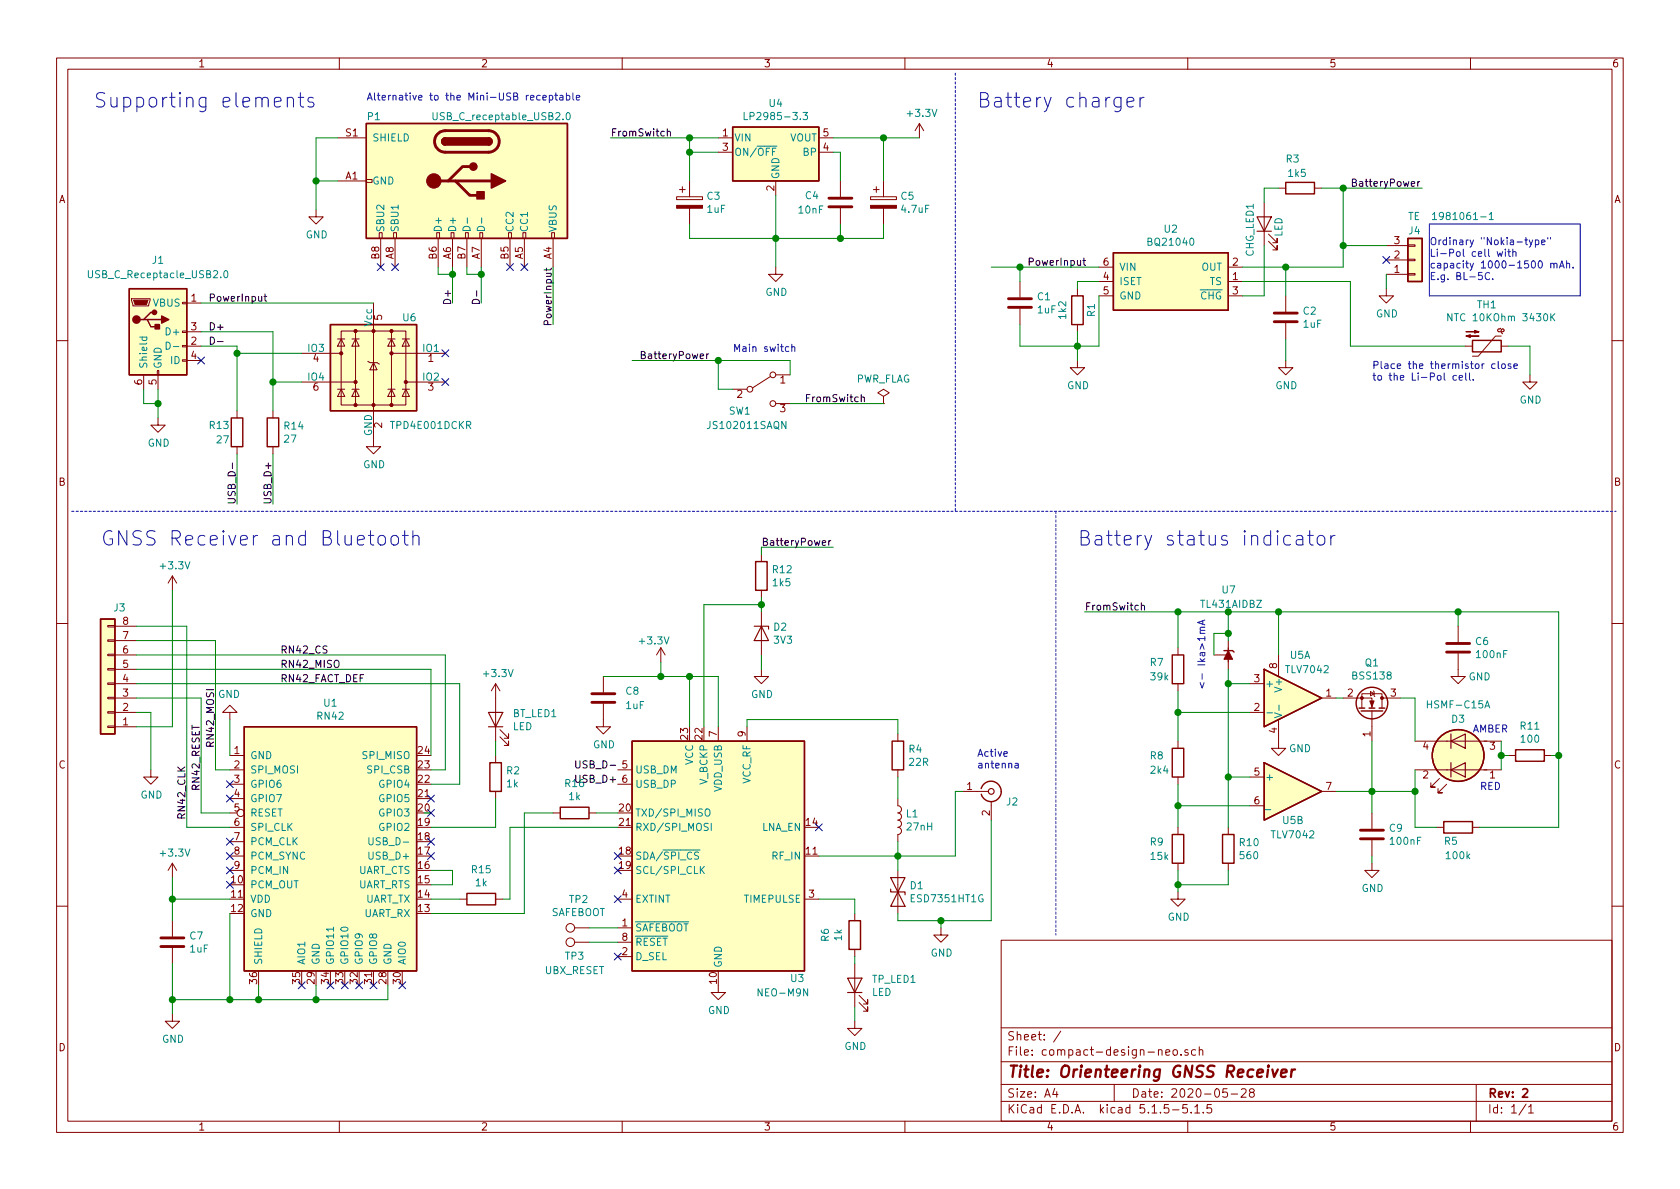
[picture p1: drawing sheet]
EESchema Schematic File Version 4
EELAYER 30 0
EELAYER END
$Descr A4 11693 8268
encoding utf-8
Sheet 1 1
Title "Orienteering GNSS Receiver"
Date "2020-05-28"
Rev "2"
Comp ""
Comment1 ""
Comment2 ""
Comment3 ""
Comment4 ""
$EndDescr
$Comp
L RF_GPS:NEO-M8N U3
U 1 1
P 5000 5950
F 0 "U3" H 5550 5100 50  0000 C CNN
F 1 "NEO-M9N" H 5450 5000 50  0000 C CNN
F 2 "RF_GPS:ublox_NEO" H 5400 5100 50  0001 C CNN
F 3 "https://www.u-blox.com/sites/default/files/NEO-M8-FW3_DataSheet_%28UBX-15031086%29.pdf" H 5000 5950 50  0001 C CNN
F 4 "NEO-M9N-0-10" H 5000 5950 50  0001 C CNN "Vendor"
	1    5000 5950
	1    0    0    -1  
$EndComp
Wire Wire Line
	4300 5650 4150 5650
Wire Wire Line
	3650 5650 3650 6350
Wire Wire Line
	3550 6250 3550 5750
Wire Wire Line
	3000 6250 3200 6250
Wire Wire Line
	3650 6350 3000 6350
$Comp
L Regulator_Linear:LP2985-3.3 U4
U 1 1
P 5400 1050
F 0 "U4" H 5400 1392 50  0000 C CNN
F 1 "LP2985-3.3" H 5400 1301 50  0000 C CNN
F 2 "Package_TO_SOT_SMD:SOT-23-5_HandSoldering" H 5400 1375 50  0001 C CNN
F 3 "http://www.ti.com/lit/ds/symlink/lp2985.pdf" H 5400 1050 50  0001 C CNN
F 4 "LP2985-33DBVR" H 5400 1050 50  0001 C CNN "Vendor"
	1    5400 1050
	1    0    0    -1  
$EndComp
$Comp
L power:+3.3V #PWR017
U 1 1
P 6400 950
F 0 "#PWR017" H 6400 800 50  0001 C CNN
F 1 "+3.3V" H 6415 1123 50  0000 C CNN
F 2 "" H 6400 950 50  0001 C CNN
F 3 "" H 6400 950 50  0001 C CNN
	1    6400 950 
	1    0    0    -1  
$EndComp
Wire Wire Line
	1600 6250 1200 6250
Wire Wire Line
	1200 6250 1200 6100
$Comp
L power:+3.3V #PWR03
U 1 1
P 1200 6100
F 0 "#PWR03" H 1200 5950 50  0001 C CNN
F 1 "+3.3V" H 1215 6273 50  0000 C CNN
F 2 "" H 1200 6100 50  0001 C CNN
F 3 "" H 1200 6100 50  0001 C CNN
	1    1200 6100
	1    0    0    -1  
$EndComp
$Comp
L power:GND #PWR016
U 1 1
P 5400 1850
F 0 "#PWR016" H 5400 1600 50  0001 C CNN
F 1 "GND" H 5405 1677 50  0000 C CNN
F 2 "" H 5400 1850 50  0001 C CNN
F 3 "" H 5400 1850 50  0001 C CNN
	1    5400 1850
	1    0    0    -1  
$EndComp
$Comp
L Device:CP C3
U 1 1
P 4800 1400
F 0 "C3" H 4915 1446 50  0000 L CNN
F 1 "1uF" H 4915 1355 50  0000 L CNN
F 2 "Capacitor_SMD:C_0805_2012Metric_Pad1.15x1.40mm_HandSolder" H 4838 1250 50  0001 C CNN
F 3 "~" H 4800 1400 50  0001 C CNN
F 4 "C0805C105K3RACTU" H 4800 1400 50  0001 C CNN "Vendor"
	1    4800 1400
	1    0    0    -1  
$EndComp
Wire Wire Line
	4800 1050 4800 950 
$Comp
L Device:CP C5
U 1 1
P 6150 1400
F 0 "C5" H 6265 1446 50  0000 L CNN
F 1 "4.7uF" H 6265 1355 50  0000 L CNN
F 2 "Capacitor_SMD:C_0805_2012Metric_Pad1.15x1.40mm_HandSolder" H 6188 1250 50  0001 C CNN
F 3 "~" H 6150 1400 50  0001 C CNN
F 4 "2.2 uF minimum" H 6150 1400 50  0001 C CNN "Note"
F 5 "C0805C475K4RACTU" H 6150 1400 50  0001 C CNN "Vendor"
	1    6150 1400
	1    0    0    -1  
$EndComp
Connection ~ 4800 950 
Wire Wire Line
	4800 950  5000 950 
$Comp
L power:GND #PWR011
U 1 1
P 5000 6850
F 0 "#PWR011" H 5000 6600 50  0001 C CNN
F 1 "GND" H 5005 6677 50  0000 C CNN
F 2 "" H 5000 6850 50  0001 C CNN
F 3 "" H 5000 6850 50  0001 C CNN
	1    5000 6850
	1    0    0    -1  
$EndComp
$Comp
L Device:R R2
U 1 1
P 3450 5400
F 0 "R2" H 3520 5446 50  0000 L CNN
F 1 "1k" H 3520 5355 50  0000 L CNN
F 2 "Resistor_SMD:R_0805_2012Metric_Pad1.15x1.40mm_HandSolder" V 3380 5400 50  0001 C CNN
F 3 "~" H 3450 5400 50  0001 C CNN
F 4 "CRCW08051K00JNEA" H 3450 5400 50  0001 C CNN "Vendor"
	1    3450 5400
	1    0    0    -1  
$EndComp
$Comp
L Device:LED BT_LED1
U 1 1
P 3450 5000
F 0 "BT_LED1" V 3489 4883 50  0000 R CNN
F 1 "LED" V 3398 4883 50  0000 R CNN
F 2 "LED_SMD:LED_0805_2012Metric_Pad1.15x1.40mm_HandSolder" H 3450 5000 50  0001 C CNN
F 3 "https://katalog.we-online.de/led/datasheet/150080BS75000.pdf" H 3450 5000 50  0001 C CNN
F 4 "150080BS75000" H 3450 5000 50  0001 C CNN "Vendor"
	1    3450 5000
	0    -1   -1   0   
$EndComp
$Comp
L power:+3.3V #PWR07
U 1 1
P 3450 4850
F 0 "#PWR07" H 3450 4700 50  0001 C CNN
F 1 "+3.3V" H 3465 5023 50  0000 C CNN
F 2 "" H 3450 4850 50  0001 C CNN
F 3 "" H 3450 4850 50  0001 C CNN
	1    3450 4850
	1    0    0    -1  
$EndComp
$Comp
L power:GND #PWR08
U 1 1
P 9650 2000
F 0 "#PWR08" H 9650 1750 50  0001 C CNN
F 1 "GND" H 9655 1827 50  0000 C CNN
F 2 "" H 9650 2000 50  0001 C CNN
F 3 "" H 9650 2000 50  0001 C CNN
	1    9650 2000
	1    0    0    -1  
$EndComp
Wire Wire Line
	3000 5650 2950 5650
Wire Wire Line
	3550 5750 4300 5750
Wire Wire Line
	5700 5950 6250 5950
$Comp
L Device:R R1
U 1 1
P 7500 2150
F 0 "R1" V 7400 2150 50  0000 C CNN
F 1 "1k2" V 7600 2150 50  0000 C CNN
F 2 "Resistor_SMD:R_0805_2012Metric_Pad1.15x1.40mm_HandSolder" V 7430 2150 50  0001 C CNN
F 3 "~" H 7500 2150 50  0001 C CNN
F 4 "CRCW08051K20JNEA" H 7500 2150 50  0001 C CNN "Vendor"
	1    7500 2150
	-1   0    0    1   
$EndComp
$Comp
L power:GND #PWR06
U 1 1
P 7500 2500
F 0 "#PWR06" H 7500 2250 50  0001 C CNN
F 1 "GND" H 7505 2327 50  0000 C CNN
F 2 "" H 7500 2500 50  0001 C CNN
F 3 "" H 7500 2500 50  0001 C CNN
	1    7500 2500
	1    0    0    -1  
$EndComp
$Comp
L Connector:USB_B_Mini J1
U 1 1
P 1100 2300
F 0 "J1" H 1100 2800 50  0000 C CNN
F 1 "USB_C_Receptacle_USB2.0" H 1100 2700 50  0000 C CNN
F 2 "Connector_USB:USB_Mini-B_Lumberg_2486_01_Horizontal" H 1250 2300 50  0001 C CNN
F 3 "https://www.usb.org/sites/default/files/documents/usb_type-c.zip" H 1250 2300 50  0001 C CNN
F 4 "675031230" H 1100 2300 50  0001 C CNN "Vendor"
F 5 "Molex" H 1100 2300 50  0001 C CNN "Note"
	1    1100 2300
	1    0    0    -1  
$EndComp
$Comp
L Device:R R11
U 1 1
P 10650 5250
F 0 "R11" V 10443 5250 50  0000 C CNN
F 1 "100" V 10534 5250 50  0000 C CNN
F 2 "Resistor_SMD:R_0805_2012Metric_Pad1.15x1.40mm_HandSolder" V 10580 5250 50  0001 C CNN
F 3 "~" H 10650 5250 50  0001 C CNN
F 4 "CRCW0805100RJNEA " H 10650 5250 50  0001 C CNN "Vendor"
	1    10650 5250
	0    1    1    0   
$EndComp
$Comp
L Device:C C6
U 1 1
P 10150 4500
F 0 "C6" H 10265 4546 50  0000 L CNN
F 1 "100nF" H 10265 4455 50  0000 L CNN
F 2 "Capacitor_SMD:C_0805_2012Metric_Pad1.15x1.40mm_HandSolder" H 10188 4350 50  0001 C CNN
F 3 "~" H 10150 4500 50  0001 C CNN
F 4 "C0805C104K5RACTU" H 10150 4500 50  0001 C CNN "Vendor"
	1    10150 4500
	1    0    0    -1  
$EndComp
$Comp
L Switch:SW_SPDT SW1
U 1 1
P 5300 2700
F 0 "SW1" H 5150 2550 50  0000 C CNN
F 1 "JS102011SAQN" H 5200 2450 50  0000 C CNN
F 2 "Button_Switch_SMD:SW_SPDT_CK-JS102011SAQN" H 5300 2700 50  0001 C CNN
F 3 "https://dznh3ojzb2azq.cloudfront.net/products/Slide/JS/documents/datasheet.pdf" H 5300 2700 50  0001 C CNN
F 4 "JS102011SAQN" H 5300 2700 50  0001 C CNN "Vendor"
	1    5300 2700
	1    0    0    -1  
$EndComp
$Comp
L Device:LED_Dual_ACAC D3
U 1 1
P 10150 5250
F 0 "D3" H 10150 5000 50  0000 C CNN
F 1 "HSMF-C15A" H 10150 4900 50  0000 C CNN
F 2 "compact-design-neo:LED_DUAL_1210_3225Metric_Pad1x1.5mm_HandSolder" H 10180 5250 50  0001 C CNN
F 3 "~" H 10180 5250 50  0001 C CNN
F 4 "HSMF-C15A" H 10150 5250 50  0001 C CNN "Vendor"
	1    10150 5250
	-1   0    0    1   
$EndComp
Text Notes 10300 5500 0    50   ~ 0
RED
Text Notes 10250 5100 0    50   ~ 0
AMBER
$Comp
L power:GND #PWR012
U 1 1
P 5300 4650
F 0 "#PWR012" H 5300 4400 50  0001 C CNN
F 1 "GND" H 5305 4477 50  0000 C CNN
F 2 "" H 5300 4650 50  0001 C CNN
F 3 "" H 5300 4650 50  0001 C CNN
	1    5300 4650
	1    0    0    -1  
$EndComp
$Comp
L Device:LED TP_LED1
U 1 1
P 5950 6850
F 0 "TP_LED1" V 5989 6733 50  0000 R CNN
F 1 "LED" V 5898 6733 50  0000 R CNN
F 2 "LED_SMD:LED_0805_2012Metric_Pad1.15x1.40mm_HandSolder" H 5950 6850 50  0001 C CNN
F 3 "https://katalog.we-online.de/led/datasheet/150080BS75000.pdf" H 5950 6850 50  0001 C CNN
F 4 "150080BS75000" H 5950 6850 50  0001 C CNN "Vendor"
	1    5950 6850
	0    -1   -1   0   
$EndComp
$Comp
L power:GND #PWR014
U 1 1
P 5950 7100
F 0 "#PWR014" H 5950 6850 50  0001 C CNN
F 1 "GND" H 5955 6927 50  0000 C CNN
F 2 "" H 5950 7100 50  0001 C CNN
F 3 "" H 5950 7100 50  0001 C CNN
	1    5950 7100
	1    0    0    -1  
$EndComp
$Comp
L Device:R R6
U 1 1
P 5950 6500
F 0 "R6" V 5743 6500 50  0000 C CNN
F 1 "1k" V 5834 6500 50  0000 C CNN
F 2 "Resistor_SMD:R_0805_2012Metric_Pad1.15x1.40mm_HandSolder" V 5880 6500 50  0001 C CNN
F 3 "~" H 5950 6500 50  0001 C CNN
F 4 "CRCW08051K00JNEA" H 5950 6500 50  0001 C CNN "Vendor"
	1    5950 6500
	1    0    0    -1  
$EndComp
Wire Wire Line
	5700 6250 5950 6250
Wire Wire Line
	5950 7000 5950 7100
NoConn ~ 3000 5950
NoConn ~ 3000 5850
NoConn ~ 3000 5650
NoConn ~ 3000 5550
NoConn ~ 1600 5450
NoConn ~ 1600 5550
NoConn ~ 1600 5850
NoConn ~ 1600 5950
NoConn ~ 1600 6050
NoConn ~ 1600 6150
NoConn ~ 2100 6850
NoConn ~ 2300 6850
NoConn ~ 2400 6850
NoConn ~ 2500 6850
NoConn ~ 2600 6850
NoConn ~ 2800 6850
NoConn ~ 4300 6650
NoConn ~ 4300 6250
NoConn ~ 4300 6050
NoConn ~ 4300 5950
NoConn ~ 5700 5750
$Comp
L Connector_Generic:Conn_01x03 J4
U 1 1
P 9850 1800
F 0 "J4" H 9800 1600 50  0000 L CNN
F 1 "TE  1981061-1" H 9800 1500 50  0000 L CNN
F 2 "compact-design-neo:connector-TE_1981061-1" H 9850 1800 50  0001 C CNN
F 3 "~" H 9850 1800 50  0001 C CNN
F 4 "1981061-1" H 9850 1800 50  0001 C CNN "Vendor"
	1    9850 1800
	1    0    0    1   
$EndComp
Wire Wire Line
	7500 2000 7500 1950
$Comp
L Device:C C2
U 1 1
P 8950 2200
F 0 "C2" H 9065 2246 50  0000 L CNN
F 1 "1uF" H 9065 2155 50  0000 L CNN
F 2 "Capacitor_SMD:C_0805_2012Metric_Pad1.15x1.40mm_HandSolder" H 8988 2050 50  0001 C CNN
F 3 "~" H 8950 2200 50  0001 C CNN
F 4 "C0805C105K3RACTU" H 8950 2200 50  0001 C CNN "Vendor"
	1    8950 2200
	1    0    0    -1  
$EndComp
Wire Wire Line
	8950 2050 8950 1850
Connection ~ 8950 1850
$Comp
L Device:C C1
U 1 1
P 7100 2100
F 0 "C1" H 7215 2146 50  0000 L CNN
F 1 "1uF" H 7215 2055 50  0000 L CNN
F 2 "Capacitor_SMD:C_0805_2012Metric_Pad1.15x1.40mm_HandSolder" H 7138 1950 50  0001 C CNN
F 3 "~" H 7100 2100 50  0001 C CNN
F 4 "C0805C105K3RACTU" H 7100 2100 50  0001 C CNN "Vendor"
	1    7100 2100
	1    0    0    -1  
$EndComp
Wire Wire Line
	7100 2250 7100 2400
Wire Wire Line
	8950 2350 8950 2500
Wire Wire Line
	7500 2300 7500 2400
Wire Wire Line
	7100 2400 7500 2400
Connection ~ 7500 2400
Wire Wire Line
	7500 2400 7650 2400
Wire Wire Line
	8800 1700 8800 2050
$Comp
L Device:LED CHG_LED1
U 1 1
P 8800 1550
F 0 "CHG_LED1" H 8950 1650 50  0000 R CNN
F 1 "LED" H 8850 1450 50  0000 R CNN
F 2 "LED_SMD:LED_0805_2012Metric_Pad1.15x1.40mm_HandSolder" H 8800 1550 50  0001 C CNN
F 3 "https://katalog.we-online.de/led/datasheet/150080BS75000.pdf" H 8800 1550 50  0001 C CNN
F 4 "150080BS75000" H 8800 1550 50  0001 C CNN "Vendor"
	1    8800 1550
	0    -1   -1   0   
$EndComp
Wire Wire Line
	10650 2400 10650 2600
$Comp
L power:GND #PWR013
U 1 1
P 10650 2600
F 0 "#PWR013" H 10650 2350 50  0001 C CNN
F 1 "GND" H 10655 2427 50  0000 C CNN
F 2 "" H 10650 2600 50  0001 C CNN
F 3 "" H 10650 2600 50  0001 C CNN
	1    10650 2600
	1    0    0    -1  
$EndComp
Wire Wire Line
	10500 2400 10650 2400
$Comp
L Device:Thermistor_NTC TH1
U 1 1
P 10350 2400
F 0 "TH1" V 10060 2400 50  0000 C CNN
F 1 "NTC 10KOhm 3430K" V 10150 2500 50  0000 C CNN
F 2 "Resistor_SMD:R_0805_2012Metric_Pad1.15x1.40mm_HandSolder" H 10350 2450 50  0001 C CNN
F 3 "http://www.vishay.com/docs/29044/ntcs0805e3t.pdf" H 10350 2450 50  0001 C CNN
F 4 "NTCS0805E3103JLT" V 10350 2400 50  0001 C CNN "Vendor"
F 5 "Optional, can be replaced with a fixed 10k" H 10350 2400 50  0001 C CNN "Note"
	1    10350 2400
	0    1    1    0   
$EndComp
Wire Wire Line
	8800 2050 8650 2050
Wire Wire Line
	8650 1850 8950 1850
Wire Wire Line
	7500 1950 7650 1950
Wire Wire Line
	7650 2050 7650 2400
$Comp
L li-ion-battery_chargers:BQ21040 U2
U 1 1
P 8150 1950
F 0 "U2" H 8150 2317 50  0000 C CNN
F 1 "BQ21040" H 8150 2226 50  0000 C CNN
F 2 "Package_TO_SOT_SMD:SOT-23-6_Handsoldering" H 8100 2500 50  0001 C CNN
F 3 "http://www.ti.com/lit/ds/symlink/bq21040.pdf" H 8100 2500 50  0001 C CNN
F 4 "BQ21040DBVR" H 8150 1950 50  0001 C CNN "Vendor"
	1    8150 1950
	1    0    0    -1  
$EndComp
NoConn ~ 1400 2500
$Comp
L power:GND #PWR01
U 1 1
P 1100 2900
F 0 "#PWR01" H 1100 2650 50  0001 C CNN
F 1 "GND" H 1105 2727 50  0000 C CNN
F 2 "" H 1100 2900 50  0001 C CNN
F 3 "" H 1100 2900 50  0001 C CNN
	1    1100 2900
	1    0    0    -1  
$EndComp
$Comp
L power:GND #PWR05
U 1 1
P 1200 7050
F 0 "#PWR05" H 1200 6800 50  0001 C CNN
F 1 "GND" H 1205 6877 50  0000 C CNN
F 2 "" H 1200 7050 50  0001 C CNN
F 3 "" H 1200 7050 50  0001 C CNN
	1    1200 7050
	1    0    0    -1  
$EndComp
Wire Wire Line
	1000 2700 1000 2800
Wire Wire Line
	1000 2800 1100 2800
Wire Wire Line
	1100 2800 1100 2900
Wire Wire Line
	1100 2700 1100 2800
Connection ~ 1100 2800
Text Label 4300 5450 2    50   ~ 0
USB_D+
Text Label 4300 5350 2    50   ~ 0
USB_D-
Text Label 9400 1300 0    50   ~ 0
BatteryPower
Wire Wire Line
	6150 950  6150 1250
Connection ~ 6150 950 
Text Label 1950 4750 0    50   ~ 0
RN42_FACT_DEF
Wire Wire Line
	3000 5450 3200 5450
Wire Wire Line
	4800 1050 5000 1050
Text Label 5600 2800 0    50   ~ 0
FromSwitch
Text Label 4250 950  0    50   ~ 0
FromSwitch
$Comp
L Device:C C4
U 1 1
P 5850 1400
F 0 "C4" H 5600 1450 50  0000 L CNN
F 1 "10nF" H 5550 1350 50  0000 L CNN
F 2 "Capacitor_SMD:C_0805_2012Metric_Pad1.15x1.40mm_HandSolder" H 5888 1250 50  0001 C CNN
F 3 "~" H 5850 1400 50  0001 C CNN
F 4 "max 100 nA leakage current" H 5850 1400 50  0001 C CNN "Note"
F 5 "C0805C103K5RACTU" H 5850 1400 50  0001 C CNN "Vendor"
	1    5850 1400
	1    0    0    -1  
$EndComp
Wire Wire Line
	5800 1050 5850 1050
Wire Wire Line
	5850 1050 5850 1250
Wire Wire Line
	5400 1650 5400 1350
Connection ~ 5400 1650
Wire Wire Line
	5400 1650 5400 1850
Text Label 1450 2100 0    50   ~ 0
PowerInput
Text Label 1900 3200 3    50   ~ 0
USB_D+
Text Label 1650 3200 3    50   ~ 0
USB_D-
$Comp
L power:GND #PWR02
U 1 1
P 1050 5350
F 0 "#PWR02" H 1050 5100 50  0001 C CNN
F 1 "GND" H 1055 5177 50  0000 C CNN
F 2 "" H 1050 5350 50  0001 C CNN
F 3 "" H 1050 5350 50  0001 C CNN
	1    1050 5350
	1    0    0    -1  
$EndComp
Text Label 1950 4650 0    50   ~ 0
RN42_MISO
Text Label 1950 4550 0    50   ~ 0
RN42_CS
Text Label 1500 5200 1    50   ~ 0
RN42_MOSI
Text Label 1300 5700 1    50   ~ 0
RN42_CLK
Wire Wire Line
	1600 5350 1500 5350
Wire Wire Line
	3000 5350 3100 5350
Wire Wire Line
	3000 5750 3450 5750
$Comp
L power:+3.3V #PWR0101
U 1 1
P 1200 4100
F 0 "#PWR0101" H 1200 3950 50  0001 C CNN
F 1 "+3.3V" H 1215 4273 50  0000 C CNN
F 2 "" H 1200 4100 50  0001 C CNN
F 3 "" H 1200 4100 50  0001 C CNN
	1    1200 4100
	1    0    0    -1  
$EndComp
NoConn ~ 9650 1800
$Comp
L power:+3.3V #PWR09
U 1 1
P 4600 4600
F 0 "#PWR09" H 4600 4450 50  0001 C CNN
F 1 "+3.3V" H 4550 4750 50  0000 C CNN
F 2 "" H 4600 4600 50  0001 C CNN
F 3 "" H 4600 4600 50  0001 C CNN
	1    4600 4600
	1    0    0    -1  
$EndComp
Wire Wire Line
	5500 2800 6150 2800
Wire Wire Line
	1600 5750 1300 5750
Wire Wire Line
	1600 6950 1800 6950
Connection ~ 1800 6950
$Comp
L Device:C C7
U 1 1
P 1200 6550
F 0 "C7" H 1315 6596 50  0000 L CNN
F 1 "1uF" H 1315 6505 50  0000 L CNN
F 2 "Capacitor_SMD:C_0805_2012Metric_Pad1.15x1.40mm_HandSolder" H 1238 6400 50  0001 C CNN
F 3 "~" H 1200 6550 50  0001 C CNN
F 4 "C0805C105K3RACTU" H 1200 6550 50  0001 C CNN "Vendor"
	1    1200 6550
	1    0    0    -1  
$EndComp
Connection ~ 1200 6250
Wire Wire Line
	1200 6250 1200 6400
Connection ~ 1600 6950
$Comp
L Device:C C8
U 1 1
P 4200 4850
F 0 "C8" H 4350 4900 50  0000 L CNN
F 1 "1uF" H 4350 4800 50  0000 L CNN
F 2 "Capacitor_SMD:C_0805_2012Metric_Pad1.15x1.40mm_HandSolder" H 4238 4700 50  0001 C CNN
F 3 "~" H 4200 4850 50  0001 C CNN
F 4 "C0805C105K3RACTU" H 4200 4850 50  0001 C CNN "Vendor"
	1    4200 4850
	1    0    0    -1  
$EndComp
Wire Wire Line
	4600 4700 4600 4600
Connection ~ 4600 4700
Wire Wire Line
	4600 4700 4200 4700
$Comp
L power:GND #PWR04
U 1 1
P 4200 5000
F 0 "#PWR04" H 4200 4750 50  0001 C CNN
F 1 "GND" H 4205 4827 50  0000 C CNN
F 2 "" H 4200 5000 50  0001 C CNN
F 3 "" H 4200 5000 50  0001 C CNN
	1    4200 5000
	1    0    0    -1  
$EndComp
Wire Wire Line
	2200 6950 1800 6950
$Comp
L Device:R R13
U 1 1
P 1650 3000
F 0 "R13" H 1450 3050 50  0000 L CNN
F 1 "27" H 1500 2950 50  0000 L CNN
F 2 "Resistor_SMD:R_0805_2012Metric_Pad1.15x1.40mm_HandSolder" V 1580 3000 50  0001 C CNN
F 3 "~" H 1650 3000 50  0001 C CNN
F 4 "CRCW080527R0JNEA " H 1650 3000 50  0001 C CNN "Vendor"
	1    1650 3000
	1    0    0    -1  
$EndComp
$Comp
L Device:R R14
U 1 1
P 1900 3000
F 0 "R14" H 1970 3046 50  0000 L CNN
F 1 "27" H 1970 2955 50  0000 L CNN
F 2 "Resistor_SMD:R_0805_2012Metric_Pad1.15x1.40mm_HandSolder" V 1830 3000 50  0001 C CNN
F 3 "~" H 1900 3000 50  0001 C CNN
F 4 "CRCW080527R0JNEA " H 1900 3000 50  0001 C CNN "Vendor"
	1    1900 3000
	1    0    0    -1  
$EndComp
Wire Wire Line
	1650 3150 1650 3500
Wire Wire Line
	4800 4700 4800 5050
Wire Wire Line
	5000 4700 5000 5050
Wire Wire Line
	4600 4700 4800 4700
Connection ~ 4800 4700
Wire Wire Line
	4800 4700 5000 4700
$Comp
L li-ion-battery_chargers:TPD4E001DCKR U6
U 1 1
P 2600 2550
F 0 "U6" H 2350 2900 50  0000 C CNN
F 1 "TPD4E001DCKR" H 2200 2150 50  0000 C CNN
F 2 "Package_TO_SOT_SMD:SOT-363_SC-70-6_Handsoldering" H 1850 2950 50  0001 C CNN
F 3 "http://www.ti.com/lit/ds/symlink/tpd2eusb30a.pdf" H 2800 2900 50  0001 C CNN
F 4 "TPD4E001DCKR" H 2600 2550 50  0001 C CNN "Vendor"
	1    2600 2550
	-1   0    0    -1  
$EndComp
$Comp
L power:GND #PWR0102
U 1 1
P 2600 3050
F 0 "#PWR0102" H 2600 2800 50  0001 C CNN
F 1 "GND" H 2605 2877 50  0000 C CNN
F 2 "" H 2600 3050 50  0001 C CNN
F 3 "" H 2600 3050 50  0001 C CNN
	1    2600 3050
	1    0    0    -1  
$EndComp
Wire Wire Line
	1400 2300 1900 2300
Text Label 1450 2300 0    50   ~ 0
D+
Text Label 1450 2400 0    50   ~ 0
D-
Wire Wire Line
	3000 6150 3150 6150
Wire Wire Line
	3150 6150 3150 6050
Wire Wire Line
	3150 6050 3000 6050
Wire Wire Line
	2200 6950 2700 6950
Connection ~ 2200 6950
Wire Wire Line
	1200 6700 1200 6950
Wire Wire Line
	1200 6950 1600 6950
Wire Wire Line
	1800 6850 1800 6950
Wire Wire Line
	2200 6850 2200 6950
Wire Wire Line
	2700 6850 2700 6950
$Comp
L Transistor_FET:BSS138 Q1
U 1 1
P 9550 4950
F 0 "Q1" V 9892 4950 50  0000 C CNN
F 1 "BSS138" V 9801 4950 50  0000 C CNN
F 2 "Package_TO_SOT_SMD:SOT-23" H 9750 4875 50  0001 L CIN
F 3 "https://www.fairchildsemi.com/datasheets/BS/BSS138.pdf" H 9550 4950 50  0001 L CNN
F 4 "BSS138" H 9550 4950 50  0001 C CNN "Vendor"
	1    9550 4950
	0    1    -1   0   
$EndComp
Text Label 7550 4250 0    50   ~ 0
FromSwitch
Connection ~ 8200 4250
Wire Wire Line
	7550 4250 8200 4250
Text Notes 8400 4300 3    50   ~ 0
<- Ika>1mA
Wire Wire Line
	8200 4250 8550 4250
Connection ~ 8550 4250
Wire Wire Line
	8200 4500 8200 4250
$Comp
L Device:R R10
U 1 1
P 8550 5900
F 0 "R10" H 8620 5946 50  0000 L CNN
F 1 "560" H 8620 5855 50  0000 L CNN
F 2 "Resistor_SMD:R_0805_2012Metric_Pad1.15x1.40mm_HandSolder" V 8480 5900 50  0001 C CNN
F 3 "~" H 8550 5900 50  0001 C CNN
F 4 "CRCW0805560RJNEA " H 8550 5900 50  0001 C CNN "Vendor"
	1    8550 5900
	1    0    0    -1  
$EndComp
$Comp
L Device:R R9
U 1 1
P 8200 5900
F 0 "R9" H 8000 5950 50  0000 L CNN
F 1 "15k" H 8000 5850 50  0000 L CNN
F 2 "Resistor_SMD:R_0805_2012Metric_Pad1.15x1.40mm_HandSolder" V 8130 5900 50  0001 C CNN
F 3 "~" H 8200 5900 50  0001 C CNN
F 4 "CRCW080515K0JNEA " H 8200 5900 50  0001 C CNN "Vendor"
	1    8200 5900
	1    0    0    -1  
$EndComp
$Comp
L Device:R R8
U 1 1
P 8200 5300
F 0 "R8" H 8000 5350 50  0000 L CNN
F 1 "2k4" H 8000 5250 50  0000 L CNN
F 2 "Resistor_SMD:R_0805_2012Metric_Pad1.15x1.40mm_HandSolder" V 8130 5300 50  0001 C CNN
F 3 "~" H 8200 5300 50  0001 C CNN
F 4 "CRCW08052K40JNEA " H 8200 5300 50  0001 C CNN "Vendor"
	1    8200 5300
	1    0    0    -1  
$EndComp
$Comp
L Device:R R7
U 1 1
P 8200 4650
F 0 "R7" H 8000 4700 50  0000 L CNN
F 1 "39k" H 8000 4600 50  0000 L CNN
F 2 "Resistor_SMD:R_0805_2012Metric_Pad1.15x1.40mm_HandSolder" V 8130 4650 50  0001 C CNN
F 3 "~" H 8200 4650 50  0001 C CNN
F 4 "CRCW080539K0JNEA " H 8200 4650 50  0001 C CNN "Vendor"
	1    8200 4650
	1    0    0    -1  
$EndComp
$Comp
L Comparator:LM393 U5
U 1 1
P 9000 4850
F 0 "U5" H 9050 5150 50  0000 C CNN
F 1 "TLV7042" H 9100 5050 50  0000 C CNN
F 2 "Package_SO:SOIC-8_3.9x4.9mm_P1.27mm" H 9000 4850 50  0001 C CNN
F 3 "http://www.ti.com/lit/ds/symlink/tlv7042.pdf" H 9000 4850 50  0001 C CNN
F 4 "TLV7042DGKR" H 9000 4850 50  0001 C CNN "Vendor"
	1    9000 4850
	1    0    0    -1  
$EndComp
Wire Wire Line
	1400 2400 1650 2400
Wire Wire Line
	1650 2400 1650 2450
NoConn ~ 3100 2450
NoConn ~ 3100 2650
Wire Wire Line
	1900 2300 1900 2650
Wire Wire Line
	2100 2450 1650 2450
Connection ~ 1650 2450
Wire Wire Line
	2100 2650 1900 2650
Connection ~ 1900 2650
Wire Wire Line
	1900 2650 1900 2850
$Comp
L Comparator:LM393 U5
U 2 1
P 9000 5500
F 0 "U5" H 9000 5300 50  0000 C CNN
F 1 "TLV7042" H 9000 5200 50  0000 C CNN
F 2 "Package_SO:SOIC-8_3.9x4.9mm_P1.27mm" H 9000 5500 50  0001 C CNN
F 3 "http://www.ti.com/lit/ds/symlink/tlv7042.pdf" H 9000 5500 50  0001 C CNN
F 4 "TLV7042DGKR" H 9000 5500 50  0001 C CNN "Vendor"
	2    9000 5500
	1    0    0    -1  
$EndComp
Wire Wire Line
	8550 4250 8900 4250
Wire Wire Line
	8900 4550 8900 4250
Connection ~ 8900 4250
$Comp
L power:GND #PWR0103
U 1 1
P 8900 5150
F 0 "#PWR0103" H 8900 4900 50  0001 C CNN
F 1 "GND" H 9050 5100 50  0000 C CNN
F 2 "" H 8900 5150 50  0001 C CNN
F 3 "" H 8900 5150 50  0001 C CNN
	1    8900 5150
	1    0    0    -1  
$EndComp
Wire Wire Line
	9850 5500 9850 5350
Wire Wire Line
	9850 4850 9850 5150
Wire Wire Line
	10500 5250 10450 5250
Wire Wire Line
	10450 5250 10450 5150
Wire Wire Line
	10450 5250 10450 5350
Connection ~ 10450 5250
Wire Wire Line
	10850 4250 10850 5250
Wire Wire Line
	10800 5250 10850 5250
$Comp
L power:PWR_FLAG #FLG0101
U 1 1
P 6150 2800
F 0 "#FLG0101" H 6150 2875 50  0001 C CNN
F 1 "PWR_FLAG" H 6150 2973 50  0000 C CNN
F 2 "" H 6150 2800 50  0001 C CNN
F 3 "~" H 6150 2800 50  0001 C CNN
	1    6150 2800
	1    0    0    -1  
$EndComp
Text Label 5300 3800 0    50   ~ 0
BatteryPower
$Comp
L Comparator:LM393 U5
U 3 1
P 9000 4850
F 0 "U5" H 8958 4896 50  0001 L CNN
F 1 "TLV7042" H 8958 4805 50  0001 L CNN
F 2 "Package_SO:SOIC-8_3.9x4.9mm_P1.27mm" H 9000 4850 50  0001 C CNN
F 3 "http://www.ti.com/lit/ds/symlink/tlv7042.pdf" H 9000 4850 50  0001 C CNN
F 4 "TLV7042DGKR" H 9000 4850 50  0001 C CNN "Vendor"
	3    9000 4850
	1    0    0    -1  
$EndComp
$Comp
L power:GND #PWR010
U 1 1
P 10150 4650
F 0 "#PWR010" H 10150 4400 50  0001 C CNN
F 1 "GND" H 10300 4600 50  0000 C CNN
F 2 "" H 10150 4650 50  0001 C CNN
F 3 "" H 10150 4650 50  0001 C CNN
	1    10150 4650
	1    0    0    -1  
$EndComp
Wire Wire Line
	8200 6050 8200 6150
$Comp
L power:GND #PWR015
U 1 1
P 8200 6200
F 0 "#PWR015" H 8200 5950 50  0001 C CNN
F 1 "GND" H 8205 6027 50  0000 C CNN
F 2 "" H 8200 6200 50  0001 C CNN
F 3 "" H 8200 6200 50  0001 C CNN
	1    8200 6200
	1    0    0    -1  
$EndComp
Wire Wire Line
	8550 6050 8550 6150
Wire Wire Line
	8550 6150 8200 6150
Connection ~ 8200 6150
Wire Wire Line
	8200 6150 8200 6200
$Comp
L Reference_Voltage:TL431DBZ U7
U 1 1
P 8550 4550
F 0 "U7" V 9000 4600 50  0000 R CNN
F 1 "TL431AIDBZ" V 8900 4750 50  0000 R CNN
F 2 "Package_TO_SOT_SMD:SOT-23" H 8550 4400 50  0001 C CIN
F 3 "http://www.ti.com/lit/ds/symlink/tl431.pdf" H 8550 4550 50  0001 C CIN
F 4 "TL431AIDBZR" H 8550 4550 50  0001 C CNN "Vendor"
	1    8550 4550
	0    -1   -1   0   
$EndComp
Wire Wire Line
	8550 4250 8550 4400
Wire Wire Line
	8450 4550 8450 4400
Wire Wire Line
	8450 4400 8550 4400
Connection ~ 8550 4400
Wire Wire Line
	8550 4400 8550 4450
Wire Wire Line
	9550 5150 9550 5500
Wire Wire Line
	9300 5500 9550 5500
Wire Wire Line
	9550 5500 9850 5500
Connection ~ 9550 5500
Wire Wire Line
	9750 4850 9850 4850
Wire Wire Line
	9300 4850 9350 4850
Wire Wire Line
	10150 4250 10150 4350
Connection ~ 10150 4250
Wire Wire Line
	10150 4250 10850 4250
Wire Wire Line
	8900 4250 10150 4250
Wire Wire Line
	1500 4450 1500 5350
$Comp
L Device:R R5
U 1 1
P 10150 5750
F 0 "R5" V 10050 5800 50  0000 C CNN
F 1 "100k" V 9950 5750 50  0000 C CNN
F 2 "Resistor_SMD:R_0805_2012Metric_Pad1.15x1.40mm_HandSolder" V 10080 5750 50  0001 C CNN
F 3 "~" H 10150 5750 50  0001 C CNN
F 4 "CRCW0805100KJNEA " H 10150 5750 50  0001 C CNN "Vendor"
	1    10150 5750
	0    -1   -1   0   
$EndComp
$Comp
L Device:C C9
U 1 1
P 9550 5800
F 0 "C9" H 9665 5846 50  0000 L CNN
F 1 "100nF" H 9665 5755 50  0000 L CNN
F 2 "Capacitor_SMD:C_0805_2012Metric_Pad1.15x1.40mm_HandSolder" H 9588 5650 50  0001 C CNN
F 3 "~" H 9550 5800 50  0001 C CNN
F 4 "C0805C104K5RACTU" H 9550 5800 50  0001 C CNN "Vendor"
	1    9550 5800
	1    0    0    -1  
$EndComp
Wire Wire Line
	1200 5050 950  5050
Wire Wire Line
	1200 4100 1200 5050
Wire Wire Line
	3200 4750 3200 5450
Wire Wire Line
	3000 4650 3000 5250
Wire Wire Line
	3100 4550 3100 5350
Wire Wire Line
	8200 5450 8200 5600
Wire Wire Line
	8200 5600 8700 5600
Connection ~ 8200 5600
Wire Wire Line
	8200 5600 8200 5750
Wire Wire Line
	8700 5400 8550 5400
Connection ~ 8550 5400
Wire Wire Line
	8550 5400 8550 5750
Wire Wire Line
	8200 4800 8200 4950
Wire Wire Line
	8700 4950 8200 4950
Connection ~ 8200 4950
Wire Wire Line
	8200 4950 8200 5150
Wire Wire Line
	8550 4650 8550 4750
Wire Wire Line
	8700 4750 8550 4750
Connection ~ 8550 4750
Wire Wire Line
	8550 4750 8550 5400
Wire Wire Line
	5000 2500 5500 2500
Wire Wire Line
	5500 2500 5500 2600
Wire Wire Line
	5000 2500 5000 2700
Wire Wire Line
	8650 1950 9400 1950
Wire Wire Line
	1200 7050 1200 6950
Connection ~ 1200 6950
$Comp
L Connector:TestPoint TP2
U 1 1
P 4100 6450
F 0 "TP2" V 4295 6522 50  0000 C CNN
F 1 "SAFEBOOT" V 4204 6522 50  0000 C CNN
F 2 "TestPoint:TestPoint_Pad_1.5x1.5mm" H 4300 6450 50  0001 C CNN
F 3 "~" H 4300 6450 50  0001 C CNN
	1    4100 6450
	0    -1   -1   0   
$EndComp
Wire Wire Line
	4300 6450 4100 6450
$Comp
L Connector:TestPoint TP3
U 1 1
P 4100 6550
F 0 "TP3" V 4000 6650 50  0000 C CNN
F 1 "UBX_RESET" V 3900 6650 50  0000 C CNN
F 2 "TestPoint:TestPoint_Pad_1.5x1.5mm" H 4300 6550 50  0001 C CNN
F 3 "~" H 4300 6550 50  0001 C CNN
	1    4100 6550
	0    -1   -1   0   
$EndComp
Wire Wire Line
	4100 6550 4300 6550
Wire Wire Line
	1600 6350 1600 6950
$Comp
L RF_Bluetooth:RN42 U1
U 1 1
P 2300 5950
F 0 "U1" H 2300 7017 50  0000 C CNN
F 1 "RN42" H 2300 6926 50  0000 C CNN
F 2 "RF_Module:RN42" H 2250 6800 50  0001 C CNN
F 3 "http://ww1.microchip.com/downloads/en/DeviceDoc/rn-42-ds-v2.32r.pdf" H 2300 5150 50  0001 C CNN
F 4 "RN42-I/RM" H 2300 5950 50  0001 C CNN "Vendor"
	1    2300 5950
	1    0    0    -1  
$EndComp
$Comp
L power:GND #PWR019
U 1 1
P 9550 6000
F 0 "#PWR019" H 9550 5750 50  0001 C CNN
F 1 "GND" H 9555 5827 50  0000 C CNN
F 2 "" H 9550 6000 50  0001 C CNN
F 3 "" H 9550 6000 50  0001 C CNN
	1    9550 6000
	1    0    0    -1  
$EndComp
Wire Wire Line
	9550 5950 9550 6000
Wire Wire Line
	10000 5750 9850 5750
Wire Wire Line
	10300 5750 10850 5750
Wire Wire Line
	10850 5750 10850 5250
Connection ~ 10850 5250
Wire Wire Line
	9850 5500 9850 5750
Connection ~ 9850 5500
Wire Wire Line
	9550 5500 9550 5650
$Comp
L Device:D_TVS D1
U 1 1
P 6250 6200
F 0 "D1" V 6204 6279 50  0000 L CNN
F 1 "ESD7351HT1G" V 6295 6279 50  0000 L CNN
F 2 "Diode_SMD:D_SOD-323_HandSoldering" H 6250 6200 50  0001 C CNN
F 3 "~" H 6250 6200 50  0001 C CNN
F 4 "ESD7351HT1GOSCT-ND" V 6250 6200 50  0001 C CNN "Vendor"
	1    6250 6200
	0    1    1    0   
$EndComp
$Comp
L power:GND #PWR018
U 1 1
P 6550 6450
F 0 "#PWR018" H 6550 6200 50  0001 C CNN
F 1 "GND" H 6555 6277 50  0000 C CNN
F 2 "" H 6550 6450 50  0001 C CNN
F 3 "" H 6550 6450 50  0001 C CNN
	1    6550 6450
	1    0    0    -1  
$EndComp
Wire Wire Line
	6250 6050 6250 5950
$Comp
L Device:L L1
U 1 1
P 6250 5700
F 0 "L1" H 6303 5746 50  0000 L CNN
F 1 "27nH" H 6303 5655 50  0000 L CNN
F 2 "Inductor_SMD:L_0805_2012Metric_Pad1.15x1.40mm_HandSolder" H 6250 5700 50  0001 C CNN
F 3 "~" H 6250 5700 50  0001 C CNN
F 4 "0805CS-270EKTS" H 6250 5700 50  0001 C CNN "Vendor"
	1    6250 5700
	1    0    0    -1  
$EndComp
Connection ~ 6250 5950
Wire Wire Line
	6250 5850 6250 5950
$Comp
L Device:R R4
U 1 1
P 6250 5250
F 0 "R4" H 6320 5296 50  0000 L CNN
F 1 "22R" H 6320 5205 50  0000 L CNN
F 2 "Resistor_SMD:R_0805_2012Metric_Pad1.15x1.40mm_HandSolder" V 6180 5250 50  0001 C CNN
F 3 "~" H 6250 5250 50  0001 C CNN
F 4 "CRCW080522R0JNEA" H 6250 5250 50  0001 C CNN "Vendor"
	1    6250 5250
	1    0    0    -1  
$EndComp
Wire Wire Line
	5200 5050 5200 5000
Wire Wire Line
	5200 5000 6250 5000
Wire Wire Line
	6250 5000 6250 5100
Wire Wire Line
	6250 5550 6250 5400
$Comp
L Connector:Conn_Coaxial J2
U 1 1
P 6900 5500
F 0 "J2" H 7000 5429 50  0000 L CNN
F 1 "SMA 90°" H 7000 5384 50  0001 L CNN
F 2 "Connector_Coaxial:SMA_Molex_73251-2200_Horizontal" H 6900 5500 50  0001 C CNN
F 3 " ~" H 6900 5500 50  0001 C CNN
F 4 "Adam Tech " H 6900 5500 50  0001 C CNN "Note"
F 5 " 2057-RF2-49B-T-00-50-G-HDW-ND" H 6900 5500 50  0001 C CNN "Vendor"
	1    6900 5500
	1    0    0    -1  
$EndComp
Wire Wire Line
	6550 6450 6550 6400
Wire Wire Line
	5000 2700 5100 2700
Wire Wire Line
	7100 1850 7100 1950
Wire Wire Line
	7500 2500 7500 2400
$Comp
L power:GND #PWR0104
U 1 1
P 8950 2500
F 0 "#PWR0104" H 8950 2250 50  0001 C CNN
F 1 "GND" H 8955 2327 50  0000 C CNN
F 2 "" H 8950 2500 50  0001 C CNN
F 3 "" H 8950 2500 50  0001 C CNN
	1    8950 2500
	1    0    0    -1  
$EndComp
$Comp
L Device:R R12
U 1 1
P 5300 4000
F 0 "R12" H 5370 4046 50  0000 L CNN
F 1 "1k5" H 5370 3955 50  0000 L CNN
F 2 "Resistor_SMD:R_0805_2012Metric_Pad1.15x1.40mm_HandSolder" V 5230 4000 50  0001 C CNN
F 3 "~" H 5300 4000 50  0001 C CNN
F 4 "CRCW08051K50JNEA" H 5300 4000 50  0001 C CNN "Vendor"
	1    5300 4000
	1    0    0    -1  
$EndComp
$Comp
L Device:D_Zener D2
U 1 1
P 5300 4400
F 0 "D2" V 5254 4479 50  0000 L CNN
F 1 "3V3" V 5345 4479 50  0000 L CNN
F 2 "Diode_SMD:D_SOD-123" H 5300 4400 50  0001 C CNN
F 3 "https://assets.nexperia.com/documents/data-sheet/BZV55_SER.pdf" H 5300 4400 50  0001 C CNN
F 4 "BZV55-C3V3" V 5300 4400 50  0001 C CNN "Vendor"
	1    5300 4400
	0    1    1    0   
$EndComp
Wire Wire Line
	5300 4650 5300 4550
Wire Wire Line
	5300 4250 5300 4200
Wire Wire Line
	5300 4200 4900 4200
Wire Wire Line
	4900 4200 4900 5050
Connection ~ 5300 4200
Wire Wire Line
	5300 4200 5300 4150
Wire Wire Line
	1900 3150 1900 3500
Wire Wire Line
	9400 2400 9400 1950
Wire Wire Line
	9400 2400 10200 2400
Connection ~ 5000 2500
Text Label 4450 2500 0    50   ~ 0
BatteryPower
Wire Wire Line
	4400 2500 5000 2500
Text Notes 5100 2450 0    50   ~ 0
Main switch
Text Notes 9550 2650 0    50   ~ 0
Place the thermistor close\nto the Li-Pol cell.
Wire Wire Line
	5950 6650 5950 6700
Wire Wire Line
	5950 6350 5950 6250
Wire Wire Line
	3450 5550 3450 5750
Wire Wire Line
	3450 5150 3450 5250
Wire Wire Line
	950  4950 1050 4950
$Comp
L Connector_Generic:Conn_01x08 J3
U 1 1
P 750 4750
F 0 "J3" H 668 4225 50  0000 C CNN
F 1 "SOICbite" H 668 4316 50  0001 C CNN
F 2 "compact-design-neo:SOIC_clipProgSmall" H 750 4750 50  0001 C CNN
F 3 "~" H 750 4750 50  0001 C CNN
	1    750  4750
	-1   0    0    1   
$EndComp
Wire Wire Line
	950  4350 1300 4350
Wire Wire Line
	950  4450 1500 4450
Wire Wire Line
	950  4550 3100 4550
Wire Wire Line
	950  4650 3000 4650
Wire Wire Line
	950  4750 3200 4750
Wire Wire Line
	1400 4850 1400 5650
Wire Wire Line
	950  4850 1400 4850
Wire Wire Line
	1400 5650 1600 5650
Text Label 1400 5500 1    50   ~ 0
RN42_RESET
Wire Wire Line
	1300 4350 1300 5750
Wire Wire Line
	1050 4950 1050 5350
Wire Wire Line
	1600 5250 1600 5000
$Comp
L power:GND #PWR0105
U 1 1
P 1600 5000
F 0 "#PWR0105" H 1600 4750 50  0001 C CNN
F 1 "GND" H 1605 4827 50  0000 C CNN
F 2 "" H 1600 5000 50  0001 C CNN
F 3 "" H 1600 5000 50  0001 C CNN
	1    1600 5000
	-1   0    0    1   
$EndComp
Text Label 7150 1850 0    50   ~ 0
PowerInput
Wire Wire Line
	6900 1850 7100 1850
Connection ~ 7100 1850
Wire Wire Line
	7100 1850 7650 1850
Wire Wire Line
	8950 1850 9350 1850
$Comp
L Device:R R3
U 1 1
P 9050 1300
F 0 "R3" V 9250 1300 50  0000 L CNN
F 1 "1k5" V 9150 1250 50  0000 L CNN
F 2 "Resistor_SMD:R_0805_2012Metric_Pad1.15x1.40mm_HandSolder" V 8980 1300 50  0001 C CNN
F 3 "~" H 9050 1300 50  0001 C CNN
F 4 "CRCW08051K50JNEA" H 9050 1300 50  0001 C CNN "Vendor"
	1    9050 1300
	0    -1   -1   0   
$EndComp
Wire Wire Line
	9200 1300 9350 1300
Wire Wire Line
	8800 1300 8800 1400
Wire Wire Line
	8800 1300 8900 1300
Wire Wire Line
	9350 1300 9350 1700
Connection ~ 9350 1300
Wire Wire Line
	9350 1300 9900 1300
Wire Wire Line
	9650 2000 9650 1900
Wire Notes Line style solid
	9950 1550 9950 2050
Text Notes 9950 1950 0    50   ~ 0
Ordinary "Nokia-type"\nLi-Pol cell with \ncapacity 1000-1500 mAh. \nE.g. BL-5C.
Wire Notes Line style solid
	11000 1550 11000 2050
Wire Notes Line style solid
	9950 1550 11000 1550
Wire Notes Line style solid
	9950 2050 11000 2050
Wire Wire Line
	9350 1700 9650 1700
Connection ~ 9350 1700
Wire Wire Line
	9350 1700 9350 1850
Wire Wire Line
	5300 3850 5300 3800
Wire Wire Line
	5300 3800 5800 3800
Wire Wire Line
	6250 6350 6250 6400
Wire Wire Line
	6900 5700 6900 6400
Connection ~ 6550 6400
Wire Wire Line
	6250 5950 6650 5950
Text Notes 6800 5350 0    50   ~ 0
Active\nantenna
Wire Wire Line
	6700 5500 6650 5500
Wire Wire Line
	6650 5500 6650 5950
Text Notes 7500 3800 0    100  ~ 0
Battery status indicator
Text Notes 6800 750  0    100  ~ 0
Battery charger
Text Notes 650  750  0    100  ~ 0
Supporting elements
Wire Wire Line
	4800 1650 5400 1650
Wire Wire Line
	4250 950  4800 950 
Wire Wire Line
	4800 1050 4800 1250
Connection ~ 4800 1050
Wire Wire Line
	4800 1550 4800 1650
Wire Wire Line
	6150 950  6400 950 
Wire Wire Line
	5800 950  6150 950 
Wire Wire Line
	6150 1550 6150 1650
Wire Wire Line
	6150 1650 5850 1650
Wire Wire Line
	5850 1550 5850 1650
Connection ~ 5850 1650
Wire Wire Line
	5850 1650 5400 1650
Wire Wire Line
	1400 2100 2600 2100
Wire Wire Line
	1650 2450 1650 2850
Text Notes 700  3800 0    100  ~ 0
GNSS Receiver and Bluetooth
Wire Notes Line
	6650 500  6650 3550
Wire Notes Line
	7350 3550 7350 6500
$Comp
L Device:R R16
U 1 1
P 4000 5650
F 0 "R16" V 3793 5650 50  0000 C CNN
F 1 "1k" V 3884 5650 50  0000 C CNN
F 2 "Resistor_SMD:R_0805_2012Metric_Pad1.15x1.40mm_HandSolder" V 3930 5650 50  0001 C CNN
F 3 "~" H 4000 5650 50  0001 C CNN
F 4 "CRCW08051K00JNEA" H 4000 5650 50  0001 C CNN "Vendor"
	1    4000 5650
	0    1    1    0   
$EndComp
Wire Wire Line
	3850 5650 3650 5650
$Comp
L Device:R R15
U 1 1
P 3350 6250
F 0 "R15" V 3143 6250 50  0000 C CNN
F 1 "1k" V 3234 6250 50  0000 C CNN
F 2 "Resistor_SMD:R_0805_2012Metric_Pad1.15x1.40mm_HandSolder" V 3280 6250 50  0001 C CNN
F 3 "~" H 3350 6250 50  0001 C CNN
F 4 "CRCW08051K00JNEA" H 3350 6250 50  0001 C CNN "Vendor"
	1    3350 6250
	0    1    1    0   
$EndComp
Wire Wire Line
	3500 6250 3550 6250
Wire Notes Line
	500  3550 11250 3550
NoConn ~ 3550 1850
NoConn ~ 3650 1850
$Comp
L power:GND #PWR020
U 1 1
P 2200 1450
F 0 "#PWR020" H 2200 1200 50  0001 C CNN
F 1 "GND" H 2205 1277 50  0000 C CNN
F 2 "" H 2200 1450 50  0001 C CNN
F 3 "" H 2200 1450 50  0001 C CNN
	1    2200 1450
	1    0    0    -1  
$EndComp
Wire Wire Line
	2200 950  2350 950 
Text Label 3150 2000 3    50   ~ 0
D+
Wire Wire Line
	3150 1850 3150 1900
Wire Wire Line
	3350 1850 3350 1900
Text Label 3350 2000 3    50   ~ 0
D-
Text Label 3850 1850 3    50   ~ 0
PowerInput
Wire Wire Line
	2200 1250 2350 1250
Wire Wire Line
	3850 1850 3850 2250
Wire Wire Line
	3050 1850 3050 1900
Wire Wire Line
	3050 1900 3150 1900
Connection ~ 3150 1900
Wire Wire Line
	3250 1850 3250 1900
Wire Wire Line
	3250 1900 3350 1900
Connection ~ 3350 1900
Wire Wire Line
	3350 1900 3350 2100
Wire Wire Line
	3150 1900 3150 2100
NoConn ~ 2650 1850
NoConn ~ 2750 1850
Wire Wire Line
	6550 6400 6900 6400
Wire Wire Line
	6250 6400 6550 6400
$Comp
L Connector:USB_C_Receptacle_USB2.0 P1
U 1 1
P 3250 1250
F 0 "P1" V 2800 550 50  0000 L CNN
F 1 "USB_C_receptable_USB2.0" V 2800 1000 50  0000 L CNN
F 2 "Connector_USB:USB_C_Receptacle_Palconn_UTC16-G" H 3400 1250 50  0001 C CNN
F 3 "https://gct.co/files/drawings/usb4110.pdf" H 3400 1250 50  0001 C CNN
F 4 "USB4110-GF-A" H 3250 1250 50  0001 C CNN "Vendor"
	1    3250 1250
	0    1    1    0   
$EndComp
Text Notes 2550 700  0    50   ~ 0
Alternative to the Mini-USB receptable
Wire Wire Line
	2200 950  2200 1250
Connection ~ 2200 1250
Wire Wire Line
	2200 1250 2200 1450
$EndSCHEMATC
